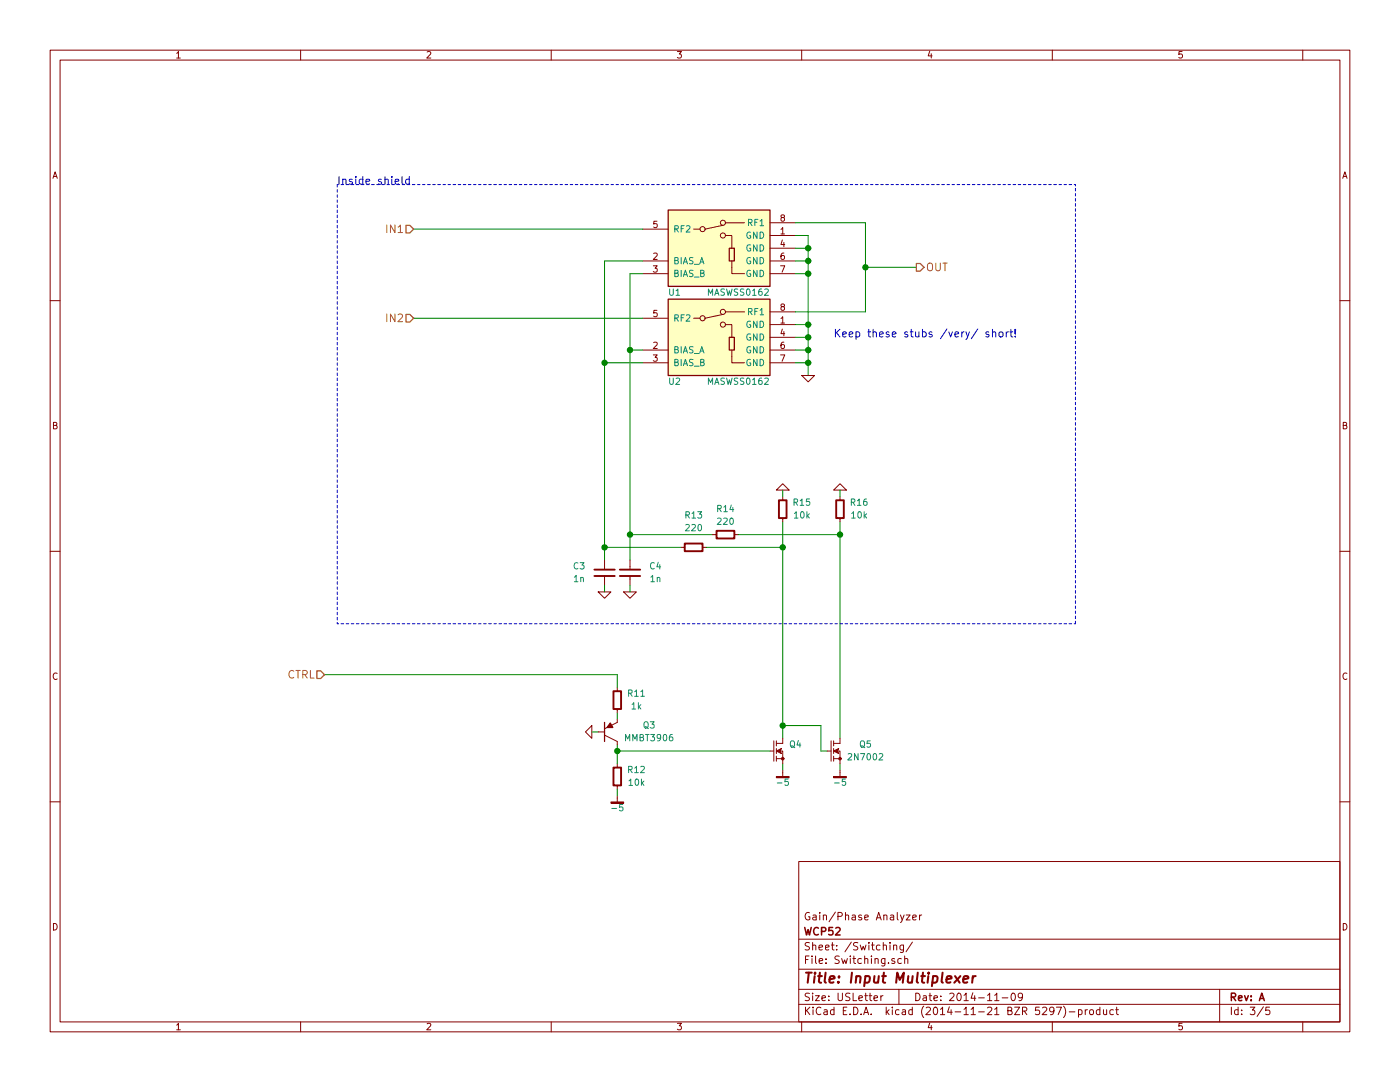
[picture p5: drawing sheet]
EESchema Schematic File Version 2
LIBS:1N
LIBS:1N-SMD
LIBS:2N
LIBS:2N-SMD
LIBS:4000
LIBS:7400
LIBS:ad
LIBS:altera
LIBS:atmel
LIBS:capacitors
LIBS:conn
LIBS:diodesinc
LIBS:display
LIBS:electromech
LIBS:fairchild_ic
LIBS:fairchild_semi
LIBS:ftdi
LIBS:ic_template
LIBS:inductors
LIBS:infineon
LIBS:intersil
LIBS:irf
LIBS:ixys
LIBS:lattice
LIBS:ltc
LIBS:maxim
LIBS:mechanical
LIBS:microchip
LIBS:nxp_ic
LIBS:nxp_semi
LIBS:onsemi
LIBS:passive
LIBS:power
LIBS:resistors
LIBS:russian-nixies
LIBS:semi
LIBS:silabs
LIBS:skyworks
LIBS:st_ic
LIBS:st_semi
LIBS:supertex
LIBS:symbol
LIBS:texas
LIBS:vishay_semi
LIBS:wcp52-input-cache
EELAYER 25 0
EELAYER END
$Descr USLetter 11000 8500
encoding utf-8
Sheet 3 5
Title "Input Multiplexer"
Date "2014-11-09"
Rev "A"
Comp "WCP52"
Comment1 "Gain/Phase Analyzer"
Comment2 ""
Comment3 ""
Comment4 ""
$EndDescr
$Comp
L MASWSS0162 U2
U 1 1
P 5650 2650
F 0 "U2" H 5300 2300 50  0000 C CNN
F 1 "MASWSS0162" H 5800 2300 50  0000 C CNN
F 2 "IPC7351-Nominal:SOIC127P600X175-8" H 5600 2800 60  0001 C CNN
F 3 "" H 5600 2800 60  0000 C CNN
	1    5650 2650
	1    0    0    -1  
$EndComp
$Comp
L MASWSS0162 U1
U 1 1
P 5650 1950
F 0 "U1" H 5300 1600 50  0000 C CNN
F 1 "MASWSS0162" H 5800 1600 50  0000 C CNN
F 2 "IPC7351-Nominal:SOIC127P600X175-8" H 5600 2100 60  0001 C CNN
F 3 "" H 5600 2100 60  0000 C CNN
	1    5650 1950
	1    0    0    -1  
$EndComp
Wire Wire Line
	3250 2500 5050 2500
Wire Wire Line
	3250 1800 5050 1800
Wire Wire Line
	6800 2450 6250 2450
Wire Wire Line
	6250 1750 6800 1750
Wire Wire Line
	6250 1850 6350 1850
Wire Wire Line
	6350 1850 6350 2950
Wire Wire Line
	6250 1950 6350 1950
Connection ~ 6350 1950
Connection ~ 6350 2050
Connection ~ 6350 2150
Connection ~ 6350 2550
Connection ~ 6350 2650
Connection ~ 6350 2750
Connection ~ 6350 2850
Wire Wire Line
	6250 2050 6350 2050
Wire Wire Line
	6250 2150 6350 2150
Wire Wire Line
	6250 2550 6350 2550
Wire Wire Line
	6250 2650 6350 2650
Wire Wire Line
	6250 2750 6350 2750
Wire Wire Line
	6250 2850 6350 2850
$Comp
L GND #PWR057
U 1 1
P 6350 2950
F 0 "#PWR057" H 6350 2950 30  0001 C CNN
F 1 "GND" H 6350 2880 30  0001 C CNN
F 2 "" H 6350 2950 60  0000 C CNN
F 3 "" H 6350 2950 60  0000 C CNN
	1    6350 2950
	1    0    0    -1  
$EndComp
$Comp
L C-0402 C4
U 1 1
P 4950 4500
F 0 "C4" H 5150 4550 50  0000 C CNN
F 1 "1n" H 5150 4450 50  0000 C CNN
F 2 "IPC7351-Nominal:CAPC1005X55" H 4940 4475 60  0001 C CNN
F 3 "" H 4940 4475 60  0000 C CNN
	1    4950 4500
	1    0    0    -1  
$EndComp
Wire Wire Line
	4950 2150 4950 4400
Wire Wire Line
	4950 2150 5050 2150
Wire Wire Line
	5050 2750 4950 2750
Connection ~ 4950 2750
$Comp
L GND #PWR058
U 1 1
P 4950 4650
F 0 "#PWR058" H 4950 4650 30  0001 C CNN
F 1 "GND" H 4950 4580 30  0001 C CNN
F 2 "" H 4950 4650 60  0000 C CNN
F 3 "" H 4950 4650 60  0000 C CNN
	1    4950 4650
	1    0    0    -1  
$EndComp
Wire Wire Line
	4950 4650 4950 4600
$Comp
L C-0402 C3
U 1 1
P 4750 4500
F 0 "C3" H 4950 4550 50  0000 C CNN
F 1 "1n" H 4950 4450 50  0000 C CNN
F 2 "IPC7351-Nominal:CAPC1005X55" H 4740 4475 60  0001 C CNN
F 3 "" H 4740 4475 60  0000 C CNN
	1    4750 4500
	-1   0    0    -1  
$EndComp
Wire Wire Line
	4750 2050 4750 4400
Wire Wire Line
	4750 2850 5050 2850
Wire Wire Line
	4750 2050 5050 2050
Connection ~ 4750 2850
$Comp
L GND #PWR059
U 1 1
P 4750 4650
F 0 "#PWR059" H 4750 4650 30  0001 C CNN
F 1 "GND" H 4750 4580 30  0001 C CNN
F 2 "" H 4750 4650 60  0000 C CNN
F 3 "" H 4750 4650 60  0000 C CNN
	1    4750 4650
	1    0    0    -1  
$EndComp
Wire Wire Line
	4750 4650 4750 4600
Wire Wire Line
	4750 4300 5350 4300
Connection ~ 4750 4300
Text HLabel 3250 1800 0    60   Input ~ 0
IN1
Text HLabel 3250 2500 0    60   Input ~ 0
IN2
Connection ~ 4950 4200
Wire Wire Line
	5600 4200 4950 4200
$Comp
L R-0402 R14
U 1 1
P 5700 4200
F 0 "R14" V 5500 4200 50  0000 C CNN
F 1 "220" V 5600 4200 50  0000 C CNN
F 2 "IPC7351-Nominal:RESC1005X40" H 5700 4250 60  0001 C CNN
F 3 "" H 5700 4250 60  0000 C CNN
	1    5700 4200
	0    1    1    0   
$EndComp
$Comp
L R-0402 R13
U 1 1
P 5450 4300
F 0 "R13" V 5200 4300 50  0000 C CNN
F 1 "220" V 5300 4300 50  0000 C CNN
F 2 "IPC7351-Nominal:RESC1005X40" H 5450 4350 60  0001 C CNN
F 3 "" H 5450 4350 60  0000 C CNN
	1    5450 4300
	0    1    1    0   
$EndComp
Wire Wire Line
	6150 4100 6150 5800
$Comp
L -5 #PWR060
U 1 1
P 6150 6050
F 0 "#PWR060" H 6150 6000 30  0001 C CNN
F 1 "-5" H 6150 5950 50  0000 C CNN
F 2 "" H 6150 6050 60  0000 C CNN
F 3 "" H 6150 6050 60  0000 C CNN
	1    6150 6050
	1    0    0    -1  
$EndComp
Wire Wire Line
	6150 6050 6150 6000
Wire Wire Line
	6600 4100 6600 5800
$Comp
L -5 #PWR061
U 1 1
P 6600 6050
F 0 "#PWR061" H 6600 6000 30  0001 C CNN
F 1 "-5" H 6600 5950 50  0000 C CNN
F 2 "" H 6600 6050 60  0000 C CNN
F 3 "" H 6600 6050 60  0000 C CNN
	1    6600 6050
	1    0    0    -1  
$EndComp
Wire Wire Line
	6600 6050 6600 6000
Wire Wire Line
	6500 5900 6450 5900
Wire Wire Line
	6450 5900 6450 5700
Wire Wire Line
	6450 5700 6150 5700
Connection ~ 6150 5700
$Comp
L R-0402 R12
U 1 1
P 4850 6100
F 0 "R12" H 5000 6150 50  0000 C CNN
F 1 "10k" H 5000 6050 50  0000 C CNN
F 2 "IPC7351-Nominal:RESC1005X40" H 4850 6150 60  0001 C CNN
F 3 "" H 4850 6150 60  0000 C CNN
	1    4850 6100
	1    0    0    -1  
$EndComp
Wire Wire Line
	6050 5900 4850 5900
Wire Wire Line
	4850 5850 4850 6000
$Comp
L -5 #PWR062
U 1 1
P 4850 6250
F 0 "#PWR062" H 4850 6200 30  0001 C CNN
F 1 "-5" H 4850 6150 50  0000 C CNN
F 2 "" H 4850 6250 60  0000 C CNN
F 3 "" H 4850 6250 60  0000 C CNN
	1    4850 6250
	1    0    0    -1  
$EndComp
Wire Wire Line
	4850 6250 4850 6200
$Comp
L MMBT3906 Q3
U 1 1
P 4800 5750
F 0 "Q3" H 5100 5800 50  0000 C CNN
F 1 "MMBT3906" H 5100 5700 50  0000 C CNN
F 2 "IPC-semi-nominal:SOT-23" H 4800 5750 60  0001 C CNN
F 3 "" H 4800 5750 60  0000 C CNN
	1    4800 5750
	1    0    0    -1  
$EndComp
Connection ~ 4850 5900
$Comp
L GND #PWR063
U 1 1
P 4650 5750
F 0 "#PWR063" H 4650 5750 30  0001 C CNN
F 1 "GND" H 4650 5680 30  0001 C CNN
F 2 "" H 4650 5750 60  0000 C CNN
F 3 "" H 4650 5750 60  0000 C CNN
	1    4650 5750
	0    1    1    0   
$EndComp
Wire Wire Line
	4650 5750 4700 5750
$Comp
L R-0402 R11
U 1 1
P 4850 5500
F 0 "R11" H 5000 5550 50  0000 C CNN
F 1 "1k" H 5000 5450 50  0000 C CNN
F 2 "IPC7351-Nominal:RESC1005X40" H 4850 5550 60  0001 C CNN
F 3 "" H 4850 5550 60  0000 C CNN
	1    4850 5500
	1    0    0    -1  
$EndComp
Wire Wire Line
	4850 5600 4850 5650
Wire Wire Line
	2550 5300 4850 5300
Wire Wire Line
	4850 5300 4850 5400
$Comp
L 2N7002 Q4
U 1 1
P 6100 5900
F 0 "Q4" H 6250 5950 50  0000 C CNN
F 1 "2N7002" H 6350 5850 50  0001 C CNN
F 2 "IPC-semi-nominal:SOT-23" H 6100 5900 60  0001 C CNN
F 3 "" H 6100 5900 60  0000 C CNN
	1    6100 5900
	1    0    0    -1  
$EndComp
$Comp
L 2N7002 Q5
U 1 1
P 6550 5900
F 0 "Q5" H 6800 5950 50  0000 C CNN
F 1 "2N7002" H 6800 5850 50  0000 C CNN
F 2 "IPC-semi-nominal:SOT-23" H 6550 5900 60  0001 C CNN
F 3 "" H 6550 5900 60  0000 C CNN
	1    6550 5900
	1    0    0    -1  
$EndComp
Wire Wire Line
	5550 4300 6150 4300
Wire Wire Line
	5800 4200 6600 4200
$Comp
L R-0402 R15
U 1 1
P 6150 4000
F 0 "R15" H 6300 4050 50  0000 C CNN
F 1 "10k" H 6300 3950 50  0000 C CNN
F 2 "IPC7351-Nominal:RESC1005X40" H 6150 4050 60  0001 C CNN
F 3 "" H 6150 4050 60  0000 C CNN
	1    6150 4000
	1    0    0    -1  
$EndComp
Connection ~ 6150 4300
$Comp
L R-0402 R16
U 1 1
P 6600 4000
F 0 "R16" H 6750 4050 50  0000 C CNN
F 1 "10k" H 6750 3950 50  0000 C CNN
F 2 "IPC7351-Nominal:RESC1005X40" H 6600 4050 60  0001 C CNN
F 3 "" H 6600 4050 60  0000 C CNN
	1    6600 4000
	1    0    0    -1  
$EndComp
Connection ~ 6600 4200
$Comp
L GND #PWR064
U 1 1
P 6150 3850
F 0 "#PWR064" H 6150 3850 30  0001 C CNN
F 1 "GND" H 6150 3780 30  0001 C CNN
F 2 "" H 6150 3850 60  0000 C CNN
F 3 "" H 6150 3850 60  0000 C CNN
	1    6150 3850
	-1   0    0    1   
$EndComp
Wire Wire Line
	6150 3850 6150 3900
$Comp
L GND #PWR065
U 1 1
P 6600 3850
F 0 "#PWR065" H 6600 3850 30  0001 C CNN
F 1 "GND" H 6600 3780 30  0001 C CNN
F 2 "" H 6600 3850 60  0000 C CNN
F 3 "" H 6600 3850 60  0000 C CNN
	1    6600 3850
	-1   0    0    1   
$EndComp
Wire Wire Line
	6600 3850 6600 3900
Text HLabel 2550 5300 0    60   Input ~ 0
CTRL
Wire Wire Line
	6800 1750 6800 2450
Wire Wire Line
	6800 2100 7200 2100
Connection ~ 6800 2100
Text HLabel 7200 2100 2    60   Output ~ 0
OUT
Text Notes 6550 2650 0    60   ~ 0
Keep these stubs /very/ short!
Wire Notes Line
	2650 1450 8450 1450
Wire Notes Line
	8450 1450 8450 4900
Wire Notes Line
	8450 4900 2650 4900
Wire Notes Line
	2650 4900 2650 1450
Text Notes 2650 1450 0    60   ~ 0
Inside shield
$EndSCHEMATC
